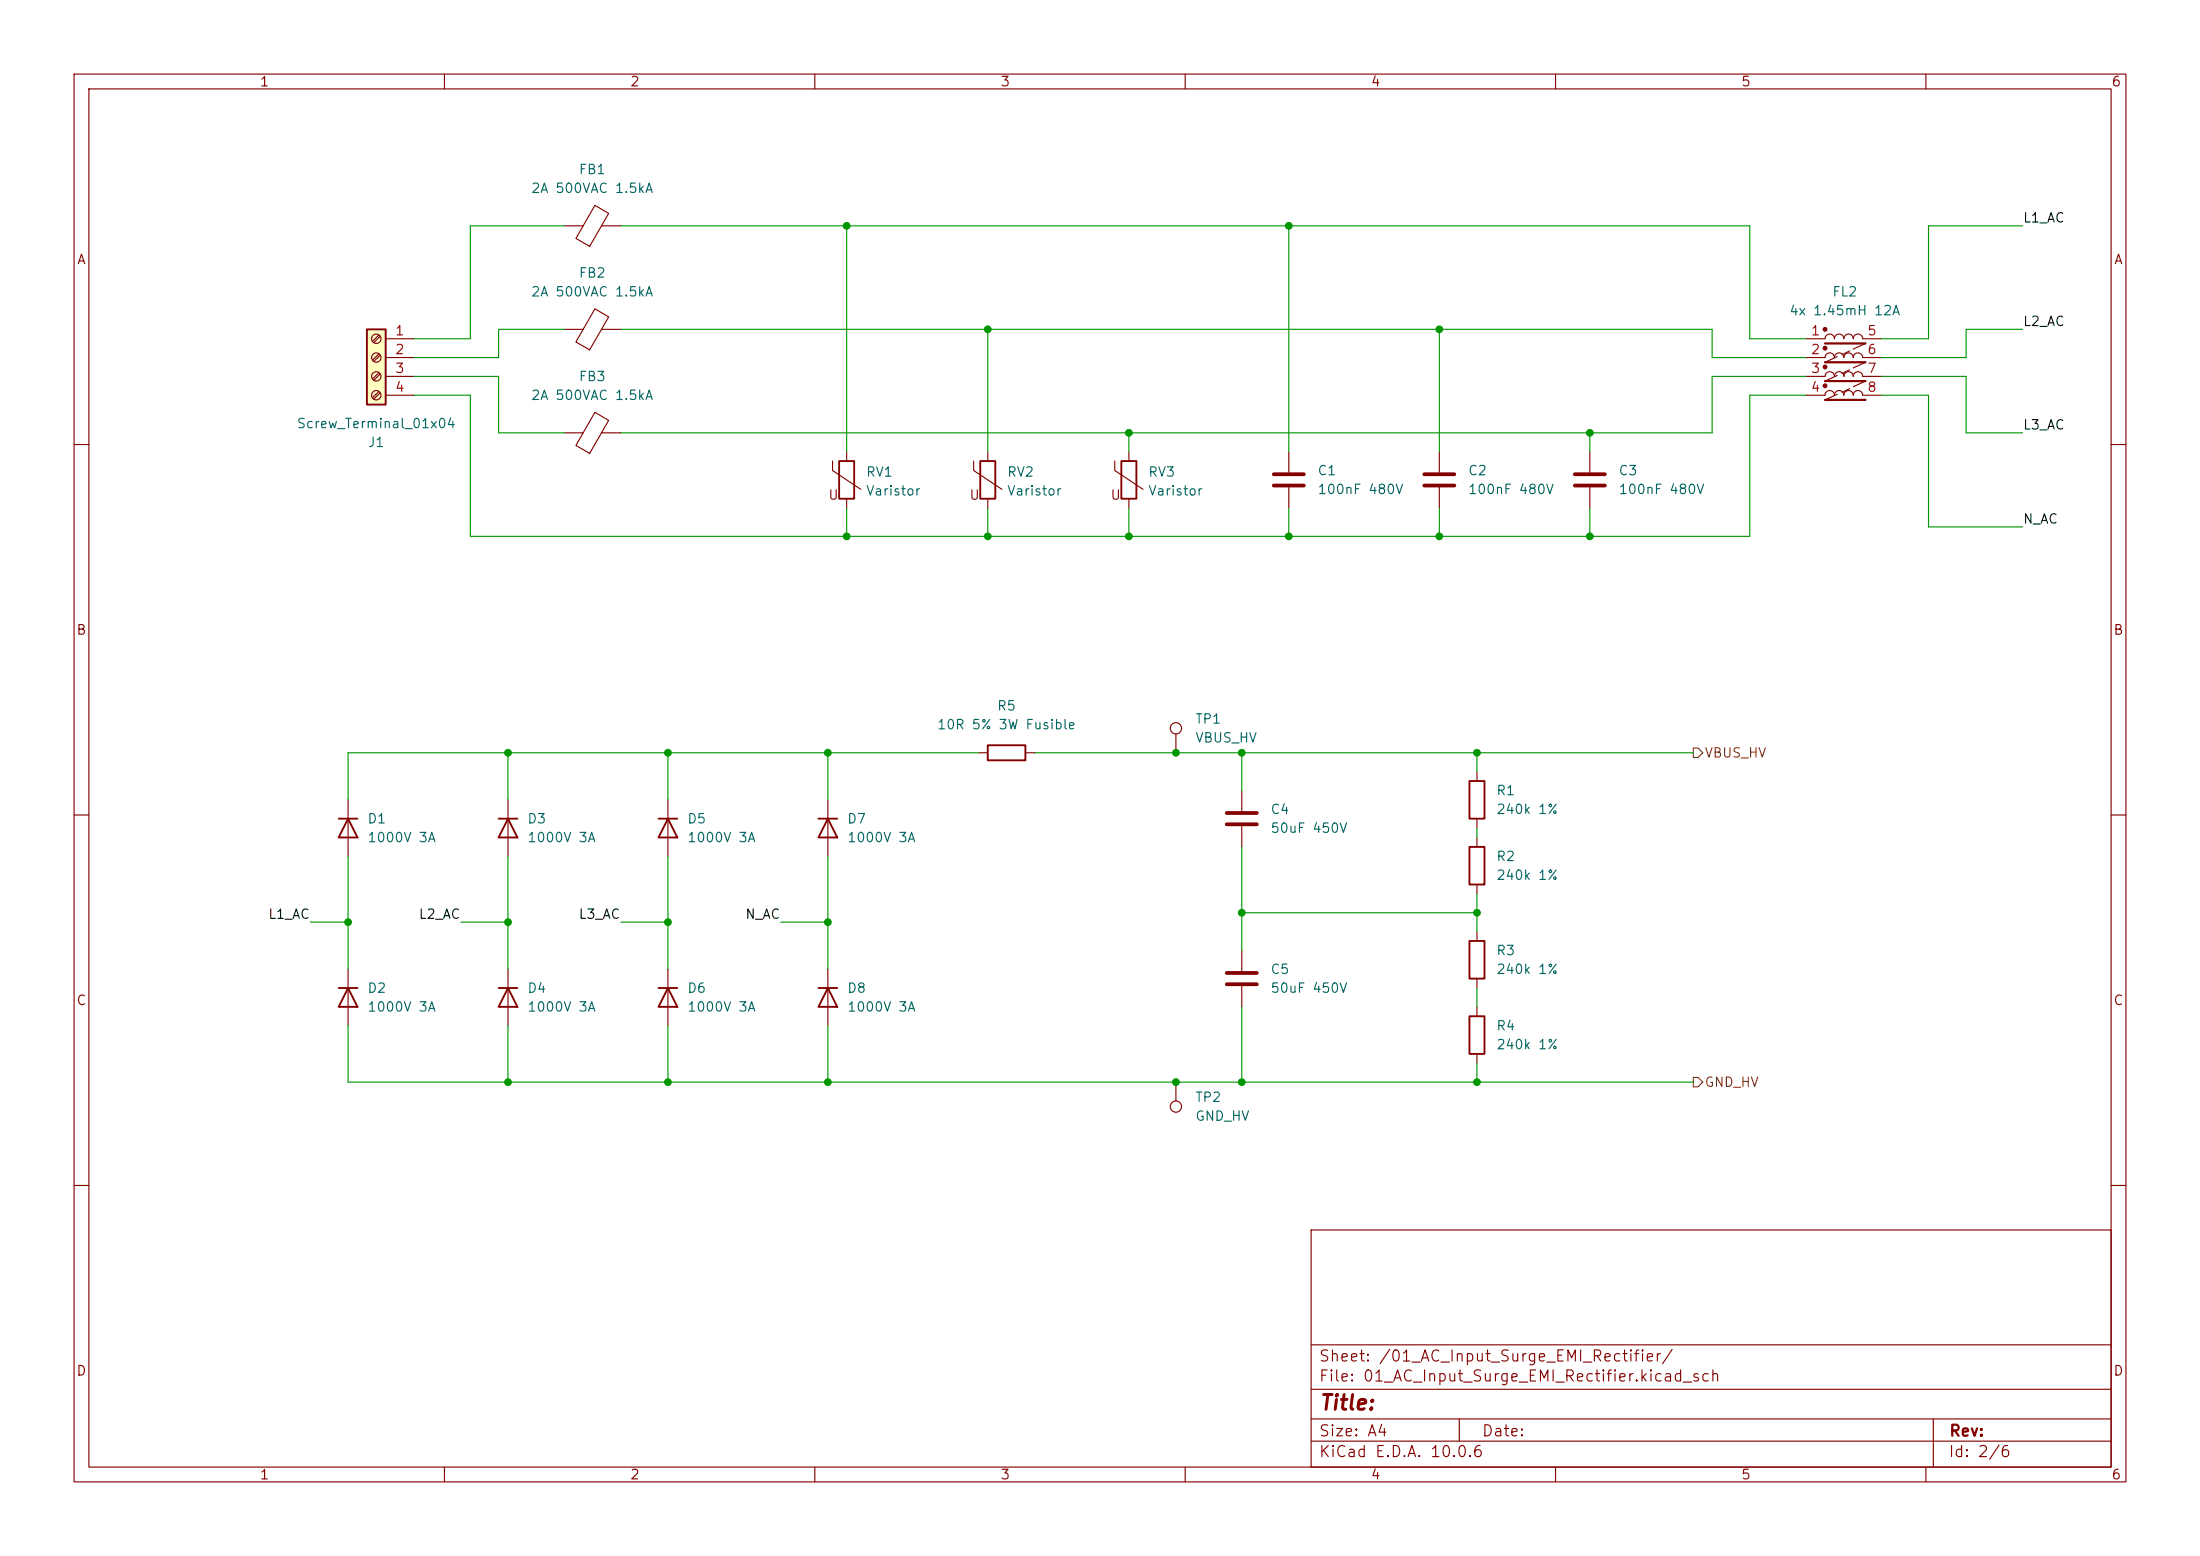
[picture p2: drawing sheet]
<svg xmlns="http://www.w3.org/2000/svg" width="297mm" height="210mm" viewBox="0 0 297 210" stroke-linecap="round" stroke-linejoin="round" font-family="sans-serif">
<g fill="none" stroke="#840000" stroke-width=".15">
<path d="M10 10h277v190h-277zM12 12h273v186h-273zM60 10v2M110 10v2M160 10v2M210 10v2M260 10v2M76.2 30.5h2.5M80.3 27.7l1.9 1.1-2.6 4.4-1.9-1zM81.2 30.5h2.6M76.2 58.4h2.5M76.2 44.5h2.5"/>
<path d="M80.3 55.7l1.9 1-2.6 4.5-1.9-1.1zM80.3 41.7l1.9 1.1-2.6 4.4-1.9-1zM81.2 58.4h2.6M81.2 44.5h2.6M10 60h2M112.4 62.2v1.3l3.8 2.5M114.3 61v1.2M114.3 67.3v1.3M131.4 62.2v1.3l3.9 2.5M133.3 61v1.2M133.3 67.3v1.3M194.3 61v2.8"/>
<path d="M194.3 65.8v2.8M214.6 61v2.8M214.6 65.8v2.8M285 60h2M10 110h2M111.8 108v7.6M132.1 101.6h1.2M138.4 101.6h1.3M167.6 106.7v2.8M167.6 111.5v2.8M285 110h2M111.8 130.8v7.6"/>
<path d="M199.4 125.7v1.3M199.4 132.1v1.3M199.4 135.9v1.3M158.7 146.1v2.5M199.4 142.2v1.3M10 160h2M177 166h108v32h-108zM285 160h2M60 198v2M110 198v2M160 198v2M177 194.5h108"/>
<path d="M177 191.5h108M177 187.5h108M177 181.5h108M197 191.5v3M210 198v2M260 198v2M261 191.5v6.5"/>
<circle cx="158.7" cy="149.4" r=".76"/>
</g>
<path d="M113.3 62.2h2v5.1h-2zM132.3 62.2h2.1v5.1h-2.1zM110.5 110.5h2.5M111.8 110.5l1.2 2.5h-2.5zM133.3 100.6h5.1v2h-5.1zM110.5 133.4h2.5M111.8 133.4l1.2 2.5h-2.5zM198.4 137.2h2v5h-2zM198.4 127h2v5.1h-2z" fill="none" stroke="#840000" stroke-width=".25"/>
<path d="M192.3 64h4M192.3 65.5h4M212.6 64h4.1M212.6 65.5h4.1M165.6 109.7h4.1M165.6 111.3h4.1" fill="none" stroke="#840000" stroke-width=".51"/>
<path d="M49.5 44.5h2.6v10.1h-2.6z" fill="#ffffc2"/>
<g fill="none" stroke="#840000" stroke-width=".25">
<path d="M49.5 44.5h2.6v10.1h-2.6zM151.4 62.2h2v5.1h-2zM45.7 110.5h2.6M47 110.5l1.3 2.5h-2.6zM67.3 110.5h2.5M68.6 110.5l1.2 2.5h-2.5zM88.9 110.5h2.5M90.2 110.5l1.2 2.5h-2.5zM198.4 105.4h2v5.1h-2zM198.4 114.3h2v5.1h-2zM45.7 133.4h2.6M47 133.4l1.3 2.5h-2.6z"/>
<path d="M67.3 133.4h2.5M68.6 133.4l1.2 2.5h-2.5zM88.9 133.4h2.5M90.2 133.4l1.2 2.5h-2.5z"/>
</g>
<g fill="none" stroke="#840000" stroke-width=".15">
<path d="M51.2 45.2l-.9 .9M51.2 47.8l-.9 .8M51.2 50.3l-.9 .8M51.2 52.8l-.9 .9M51.3 45.4l-.8 .8M51.3 47.9l-.8 .9M51.3 50.5l-.8 .8M51.3 53l-.8 .8M52.1 45.7h3.8M52.1 48.3h3.8M52.1 50.8h3.8M52.1 53.3h3.8"/>
<path d="M243.8 45.7h2.6a.64 .64 0 0 1 .6-.6 .64 .64 0 0 1 .6 .6 .64 .64 0 0 1 .7-.6 .64 .64 0 0 1 .6 .6 .64 .64 0 0 1 .7-.6 .64 .64 0 0 1 .6 .6 .64 .64 0 0 1 .6-.6 .64 .64 0 0 1 .7 .6h2.5M243.8 48.3h2.6a.64 .64 0 0 1 .6-.7 .64 .64 0 0 1 .6 .7 .64 .64 0 0 1 .7-.7 .64 .64 0 0 1 .6 .7 .64 .64 0 0 1 .7-.7 .64 .64 0 0 1 .6 .7 .64 .64 0 0 1 .6-.7 .64 .64 0 0 1 .7 .7h2.5M243.8 50.8h2.6a.64 .64 0 0 1 .6-.6 .64 .64 0 0 1 .6 .6 .64 .64 0 0 1 .7-.6 .64 .64 0 0 1 .6 .6 .64 .64 0 0 1 .7-.6 .64 .64 0 0 1 .6 .6 .64 .64 0 0 1 .6-.6 .64 .64 0 0 1 .7 .6h2.5M243.8 53.3h2.6a.64 .64 0 0 1 .6-.6 .64 .64 0 0 1 .6 .6 .64 .64 0 0 1 .7-.6 .64 .64 0 0 1 .6 .6 .64 .64 0 0 1 .7-.6 .64 .64 0 0 1 .6 .6 .64 .64 0 0 1 .6-.6 .64 .64 0 0 1 .7 .6h2.5M248 48.1l-1.6 .8M248 50.7l-1.6 .7M248 53.2l-1.6 .8M249.7 47.4l-1 .5M249.7 49.9l-1 .5M249.7 52.5l-1 .5M251.8 48.9l-1.6 .8M251.8 51.4l-1.6 .8"/>
<path d="M251.8 46.4l-1.6 .7M150.5 62.2v1.3l3.8 2.5M152.4 61v1.2M152.4 67.3v1.3M174 61v2.8M174 65.8v2.8M158.7 99.1v2.5M47 108v7.6M68.6 108v7.6M90.2 108v7.6M199.4 104.1v1.3M199.4 110.5v1.3"/>
<path d="M199.4 113v1.3M199.4 119.4v1.3M47 130.8v7.6M68.6 130.8v7.6M90.2 130.8v7.6M167.6 128.3v2.8M167.6 133.1v2.8"/>
<circle cx="50.8" cy="45.7" r=".63"/>
<circle cx="50.8" cy="53.3" r=".63"/>
<circle cx="50.8" cy="50.8" r=".63"/>
<circle cx="50.8" cy="48.3" r=".63"/>
<circle cx="158.7" cy="98.3" r=".76"/>
</g>
<path d="M172 64h4M172 65.5h4M165.6 131.3h4.1M165.6 132.8h4.1" fill="none" stroke="#840000" stroke-width=".51"/>
<g fill="#840000" stroke="#840000" stroke-width=".15">
<circle cx="246.4" cy="44.4" r=".25"/>
<circle cx="246.4" cy="47" r=".25"/>
<circle cx="246.4" cy="49.5" r=".25"/>
<circle cx="246.4" cy="52.1" r=".25"/>
</g>
<path d="M246.4 46.4h5.4M246.4 48.9h5.4M246.4 51.4h5.4M246.4 54h5.4" fill="none" stroke="#840000" stroke-width=".3"/>
<path d="M228.6 101h.6l.7 .6-.7 .6h-.6zM228.6 145.4h.6l.7 .7-.7 .6h-.6z" fill="none" stroke="#725600" stroke-width=".15"/>
<g fill="none" stroke="#009600" stroke-width=".15">
<path d="M76.2 30.5h-12.7v15.2h-7.6M83.8 30.5h152.4v15.2h7.6M114.3 30.5v30.5M174 30.5v30.5M273 30.5h-12.7v15.2h-6.3M55.9 50.8h11.4v7.6h8.9M55.9 53.3h7.6v19.1h172.7v-19.1h7.6M76.2 44.5h-8.9v3.8h-11.4M83.8 44.5h147.3v3.8h12.7M133.3 44.5v16.5M152.4 58.4v2.6M194.3 44.5v16.5"/>
<path d="M214.6 58.4v2.6M243.8 50.8h-12.7v7.6h-147.3M254 50.8h11.4v7.6h7.6M254 53.3h6.3v17.8h12.7M273 44.5h-7.6v3.8h-11.4M114.3 68.6v3.8M133.3 68.6v3.8M152.4 68.6v3.8M174 68.6v3.8M194.3 68.6v3.8M214.6 68.6v3.8M47 115.6v15.2"/>
<path d="M68.6 101.6v6.4M68.6 115.6v15.2M90.2 101.6v6.4M90.2 115.6v15.2M111.8 101.6v6.4M111.8 115.6v15.2M132.1 101.6h-85.1v6.4M139.7 101.6h88.9M167.6 101.6v5.1M167.6 114.3v14M199.4 101.6v2.5M199.4 111.8v1.2"/>
<path d="M41.9 124.5h5.1M47 138.4v7.7h181.6M62.2 124.5h6.4M68.6 138.4v7.7M83.8 124.5h6.4M90.2 138.4v7.7M105.4 124.5h6.4M111.8 138.4v7.7M167.6 123.2h31.8M167.6 135.9v10.2M199.4 120.7v5M199.4 133.4v2.5"/>
<path d="M199.4 143.5v2.6"/>
</g>
<g fill="#009600" stroke="#009600" stroke-width=".14">
<circle cx="167.6" cy="123.2" r=".46"/>
<circle cx="133.3" cy="72.4" r=".46"/>
<circle cx="158.7" cy="101.6" r=".46"/>
<circle cx="152.4" cy="72.4" r=".46"/>
<circle cx="167.6" cy="101.6" r=".46"/>
<circle cx="114.3" cy="72.4" r=".46"/>
<circle cx="111.8" cy="101.6" r=".46"/>
<circle cx="111.8" cy="124.5" r=".46"/>
<circle cx="133.3" cy="44.5" r=".46"/>
<circle cx="114.3" cy="30.5" r=".46"/>
<circle cx="158.7" cy="146.1" r=".46"/>
<circle cx="167.6" cy="146.1" r=".46"/>
<circle cx="174" cy="30.5" r=".46"/>
<circle cx="152.4" cy="58.4" r=".46"/>
<circle cx="174" cy="72.4" r=".46"/>
<circle cx="199.4" cy="101.6" r=".46"/>
<circle cx="199.4" cy="146.1" r=".46"/>
<circle cx="194.3" cy="44.5" r=".46"/>
<circle cx="199.4" cy="123.2" r=".46"/>
<circle cx="90.2" cy="124.5" r=".46"/>
<circle cx="90.2" cy="101.6" r=".46"/>
<circle cx="68.6" cy="146.1" r=".46"/>
<circle cx="68.6" cy="101.6" r=".46"/>
<circle cx="68.6" cy="124.5" r=".46"/>
<circle cx="90.2" cy="146.1" r=".46"/>
<circle cx="111.8" cy="146.1" r=".46"/>
<circle cx="47" cy="124.5" r=".46"/>
<circle cx="214.6" cy="58.4" r=".46"/>
<circle cx="214.6" cy="72.4" r=".46"/>
<circle cx="194.3" cy="72.4" r=".46"/>
</g>
<text font-size="2" fill="#840000" x="178" y="190.8">Title:</text>
<g font-size="1.5" fill="#840000">
<text x="178" y="184.1">Sheet: /01_AC_Input_Surge_EMI_Rectifier/</text>
<text x="178" y="186.8">File: 01_AC_Input_Surge_EMI_Rectifier.kicad_sch</text>
<text x="178" y="197">KiCad E.D.A. 10.0.6</text>
<text x="178" y="194.2">Size: A4</text>
<text x="200" y="194.2">Date:</text>
<text x="263" y="197">Id: 2/6</text>
<text x="263" y="194.2">Rev:</text>
</g>
<g font-size="1.3" fill="#840000">
<text x="35" y="12">1</text>
<text x="85" y="12">2</text>
<text x="135" y="12">3</text>
<text x="185" y="12">4</text>
<text x="235" y="12">5</text>
<text x="285" y="12">6</text>
<text x="10.3" y="36">A</text>
<text x="285.3" y="36">A</text>
<text x="111.7" y="67.8">U</text>
<text x="130.8" y="67.8">U</text>
<text x="149.8" y="67.8">U</text>
<text x="10.2" y="86">B</text>
<text x="285.2" y="86">B</text>
<text x="10.2" y="136">C</text>
<text x="285.2" y="136">C</text>
<text x="10.2" y="186">D</text>
<text x="285.2" y="186">D</text>
<text x="35" y="200">1</text>
<text x="85" y="200">2</text>
<text x="135" y="200">3</text>
<text x="185" y="200">4</text>
<text x="235" y="200">5</text>
<text x="285" y="200">6</text>
</g>
<g font-size="1.3" fill="#006464">
<text x="78" y="23.8">FB1</text>
<text x="71.6" y="26.4">2A 500VAC 1.5kA</text>
<text x="71.6" y="40.3">2A 500VAC 1.5kA</text>
<text x="78" y="37.8">FB2</text>
<text x="247.3" y="40.3">FL2</text>
<text x="241.5" y="42.9">4x 1.45mH 12A</text>
<text x="78" y="51.8">FB3</text>
<text x="40" y="58.1">Screw_Terminal_01x04</text>
<text x="71.6" y="54.3">2A 500VAC 1.5kA</text>
<text x="49.6" y="60.7">J1</text>
<text x="116.8" y="64.7">RV1</text>
<text x="135.9" y="64.7">RV2</text>
<text x="154.9" y="64.7">RV3</text>
<text x="177.8" y="64.5">C1</text>
<text x="198.1" y="64.5">C2</text>
<text x="218.4" y="64.5">C3</text>
<text x="116.8" y="67.2">Varistor</text>
<text x="135.9" y="67.2">Varistor</text>
<text x="154.9" y="67.2">Varistor</text>
<text x="177.8" y="67">100nF 480V</text>
<text x="198.1" y="67">100nF 480V</text>
<text x="218.4" y="67">100nF 480V</text>
<text x="126.4" y="98.8">10R 5% 3W Fusible</text>
<text x="134.5" y="96.2">R5</text>
<text x="161.3" y="98">TP1</text>
<text x="161.3" y="100.5">VBUS_HV</text>
<text x="201.9" y="107.6">R1</text>
<text x="49.5" y="111.5">D1</text>
<text x="49.5" y="114">1000V 3A</text>
<text x="71.1" y="111.5">D3</text>
<text x="71.1" y="114">1000V 3A</text>
<text x="92.7" y="111.5">D5</text>
<text x="92.7" y="114">1000V 3A</text>
<text x="114.3" y="111.5">D7</text>
<text x="114.3" y="114">1000V 3A</text>
<text x="171.4" y="110.2">C4</text>
<text x="171.4" y="112.7">50uF 450V</text>
<text x="201.9" y="110.2">240k 1%</text>
<text x="201.9" y="116.5">R2</text>
<text x="201.9" y="119.1">240k 1%</text>
<text x="171.4" y="131.8">C5</text>
<text x="201.9" y="129.2">R3</text>
<text x="201.9" y="131.8">240k 1%</text>
<text x="49.5" y="134.3">D2</text>
<text x="49.5" y="136.9">1000V 3A</text>
<text x="71.1" y="134.3">D4</text>
<text x="71.1" y="136.9">1000V 3A</text>
<text x="92.7" y="134.3">D6</text>
<text x="92.7" y="136.9">1000V 3A</text>
<text x="114.3" y="134.3">D8</text>
<text x="114.3" y="136.9">1000V 3A</text>
<text x="171.4" y="134.3">50uF 450V</text>
<text x="201.9" y="139.4">R4</text>
<text x="201.9" y="141.9">240k 1%</text>
<text x="161.3" y="149">TP2</text>
<text x="161.3" y="151.6">GND_HV</text>
</g>
<g font-size="1.3" fill="#0f0f0f">
<text x="273" y="30.4">L1_AC</text>
<text x="273" y="44.3">L2_AC</text>
<text x="273" y="58.3">L3_AC</text>
<text x="273" y="71">N_AC</text>
<text x="36.1" y="124.3">L1_AC</text>
<text x="56.4" y="124.3">L2_AC</text>
<text x="78" y="124.3">L3_AC</text>
<text x="100.5" y="124.3">N_AC</text>
</g>
<g font-size="1.3" fill="#a90000">
<text x="53.2" y="45.6">1</text>
<text x="244.4" y="45.6">1</text>
<text x="252" y="45.6">5</text>
<text x="53.2" y="48.1">2</text>
<text x="53.2" y="50.7">3</text>
<text x="53.2" y="53.2">4</text>
<text x="244.4" y="48.1">2</text>
<text x="244.4" y="50.7">3</text>
<text x="244.4" y="53.2">4</text>
<text x="252" y="48.1">6</text>
<text x="252" y="50.7">7</text>
<text x="252" y="53.2">8</text>
</g>
<g font-size="1.3" fill="#725600">
<text x="230" y="102.6">VBUS_HV</text>
<text x="230" y="147">GND_HV</text>
</g>
</svg>
